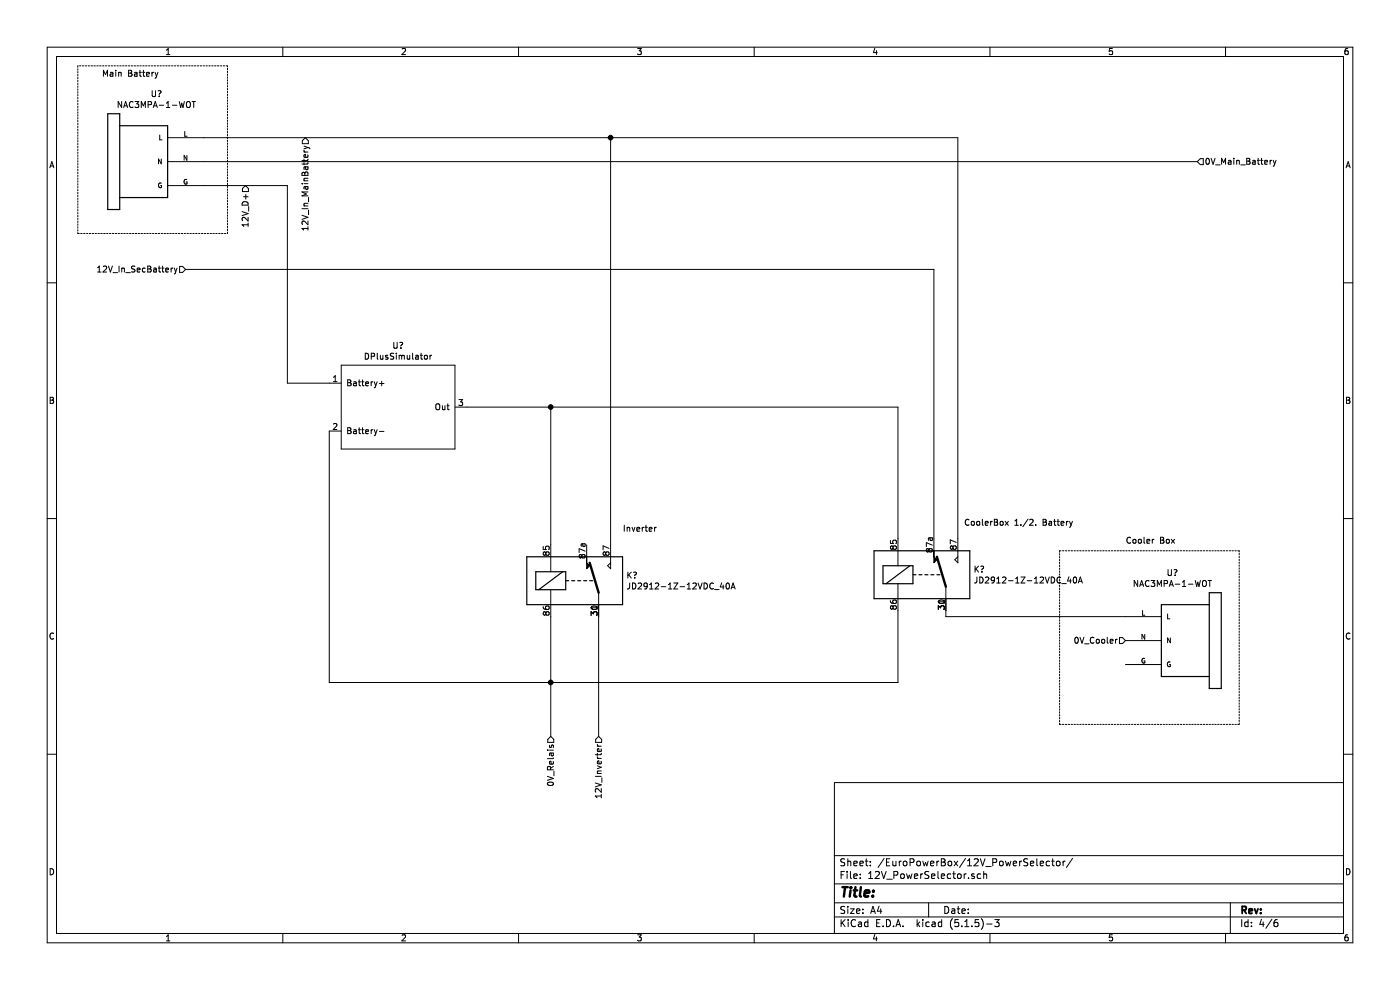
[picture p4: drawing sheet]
EESchema Schematic File Version 4
EELAYER 30 0
EELAYER END
$Descr A4 11693 8268
encoding utf-8
Sheet 7 6
Title ""
Date ""
Rev ""
Comp ""
Comment1 ""
Comment2 ""
Comment3 ""
Comment4 ""
$EndDescr
$Comp
L MyParts:DPlusSimulator U?
U 1 1
P 2850 3750
AR Path="/5F0EC429/60D69C17" Ref="U?"  Part="1" 
AR Path="/60D529AB/60D52DDD/60D69C17" Ref="U?"  Part="1" 
F 0 "U?" H 3325 4615 50  0000 C CNN
F 1 "DPlusSimulator" H 3325 4524 50  0000 C CNN
F 2 "" H 4000 4350 50  0001 C CNN
F 3 "" H 4000 4350 50  0001 C CNN
	1    2850 3750
	1    0    0    -1  
$EndComp
Text HLabel 2550 1150 3    50   Input ~ 0
12V_In_MainBattery
Text HLabel 1550 2250 0    50   Input ~ 0
12V_In_SecBattery
Wire Wire Line
	2750 3600 2750 5700
Text Notes 5200 4450 0    50   ~ 0
Inverter
Text Notes 8050 4400 0    50   ~ 0
CoolerBox 1./2. Battery
$Comp
L MyParts:JD2912-1Z-12VDC_40A K?
U 1 1
P 4800 4850
AR Path="/5F0EC429/60D69C1D" Ref="K?"  Part="1" 
AR Path="/60D529AB/60D52DDD/60D69C1D" Ref="K?"  Part="1" 
F 0 "K?" H 5230 4896 50  0000 L CNN
F 1 "JD2912-1Z-12VDC_40A" H 5230 4805 50  0000 L CNN
F 2 "Relay_THT:Relay_StandexMeder_DIP_LowProfile" H 5250 4800 50  0001 L CNN
F 3 "https://standexelectronics.com/wp-content/uploads/datasheet_reed_relay_DIP.pdf" H 4800 4850 50  0001 C CNN
	1    4800 4850
	1    0    0    -1  
$EndComp
$Comp
L MyParts:JD2912-1Z-12VDC_40A K?
U 1 1
P 7700 4800
AR Path="/5F0EC429/60D6EC93" Ref="K?"  Part="1" 
AR Path="/60D529AB/60D52DDD/60D6EC93" Ref="K?"  Part="1" 
F 0 "K?" H 8130 4846 50  0000 L CNN
F 1 "JD2912-1Z-12VDC_40A" H 8130 4755 50  0000 L CNN
F 2 "Relay_THT:Relay_StandexMeder_DIP_LowProfile" H 8150 4750 50  0001 L CNN
F 3 "https://standexelectronics.com/wp-content/uploads/datasheet_reed_relay_DIP.pdf" H 7700 4800 50  0001 C CNN
	1    7700 4800
	1    0    0    -1  
$EndComp
Wire Wire Line
	7500 3400 7500 4500
Wire Wire Line
	3900 3400 4600 3400
Connection ~ 4600 3400
Wire Wire Line
	4600 3400 7500 3400
Wire Wire Line
	4600 4550 4600 3400
Wire Wire Line
	4600 5150 4600 5700
Wire Wire Line
	4600 5700 7500 5700
Wire Wire Line
	7500 5700 7500 5100
Connection ~ 4600 5700
Wire Wire Line
	4600 5700 4600 6150
Wire Wire Line
	2750 5700 4600 5700
Text HLabel 5000 6150 3    50   Input ~ 0
12V_Inverter
Text HLabel 4600 6150 3    50   Input ~ 0
0V_Relais
Wire Wire Line
	5000 5150 5000 6150
$Comp
L BatteryBox-rescue:NAC3MPA-1-WOT-NAC3MPA-1-WOT U?
U 1 1
P 9600 5550
AR Path="/5F0C81D9/60D6EF2E" Ref="U?"  Part="1" 
AR Path="/60D529AB/60D84F6F/60D6EF2E" Ref="U?"  Part="1" 
AR Path="/60D529AB/60D52DDD/60D6EF2E" Ref="U?"  Part="1" 
F 0 "U?" H 9407 6317 50  0000 C CNN
F 1 "NAC3MPA-1-WOT" H 9407 6226 50  0000 C CNN
F 2 "NAC3MPA-1-WOT" H 9600 5550 50  0001 L BNN
F 3 "" H 9600 5550 50  0001 C CNN
	1    9600 5550
	-1   0    0    -1  
$EndComp
Wire Wire Line
	7900 5150 9400 5150
Wire Wire Line
	2400 3200 2750 3200
Text HLabel 2050 1550 3    50   Input ~ 0
12V_D+
Text HLabel 9400 5350 0    50   Input ~ 0
0V_Cooler
Wire Notes Line
	8850 4600 8850 6050
Wire Notes Line
	8850 6050 10350 6050
Wire Notes Line
	10350 6050 10350 4600
Wire Notes Line
	10350 4600 8850 4600
Text Notes 9400 4550 0    50   ~ 0
Cooler Box
Wire Wire Line
	7900 5100 7900 5150
$Comp
L BatteryBox-rescue:NAC3MPA-1-WOT-NAC3MPA-1-WOT U?
U 1 1
P 1500 1550
AR Path="/5F0C81D9/60D75CC0" Ref="U?"  Part="1" 
AR Path="/60D529AB/60D84F6F/60D75CC0" Ref="U?"  Part="1" 
AR Path="/60D529AB/60D52DDD/60D75CC0" Ref="U?"  Part="1" 
F 0 "U?" H 1307 2317 50  0000 C CNN
F 1 "NAC3MPA-1-WOT" H 1307 2226 50  0000 C CNN
F 2 "NAC3MPA-1-WOT" H 1500 1550 50  0001 L BNN
F 3 "" H 1500 1550 50  0001 C CNN
	1    1500 1550
	1    0    0    -1  
$EndComp
Wire Wire Line
	2400 3200 2400 1550
Wire Wire Line
	2400 1550 1700 1550
Wire Wire Line
	1700 1150 5100 1150
Wire Wire Line
	1700 1350 10000 1350
Text HLabel 10000 1350 2    50   Input ~ 0
0V_Main_Battery
Wire Wire Line
	1550 2250 7800 2250
Wire Wire Line
	5100 4550 5100 1150
Connection ~ 5100 1150
Wire Wire Line
	8000 1150 8000 4500
Wire Wire Line
	5100 1150 8000 1150
Wire Wire Line
	7800 4500 7800 2250
Wire Notes Line
	650  550  650  1950
Wire Notes Line
	650  1950 1900 1950
Wire Notes Line
	1900 1950 1900 550 
Wire Notes Line
	1900 550  650  550 
Text Notes 850  650  0    50   ~ 0
Main Battery
$EndSCHEMATC
